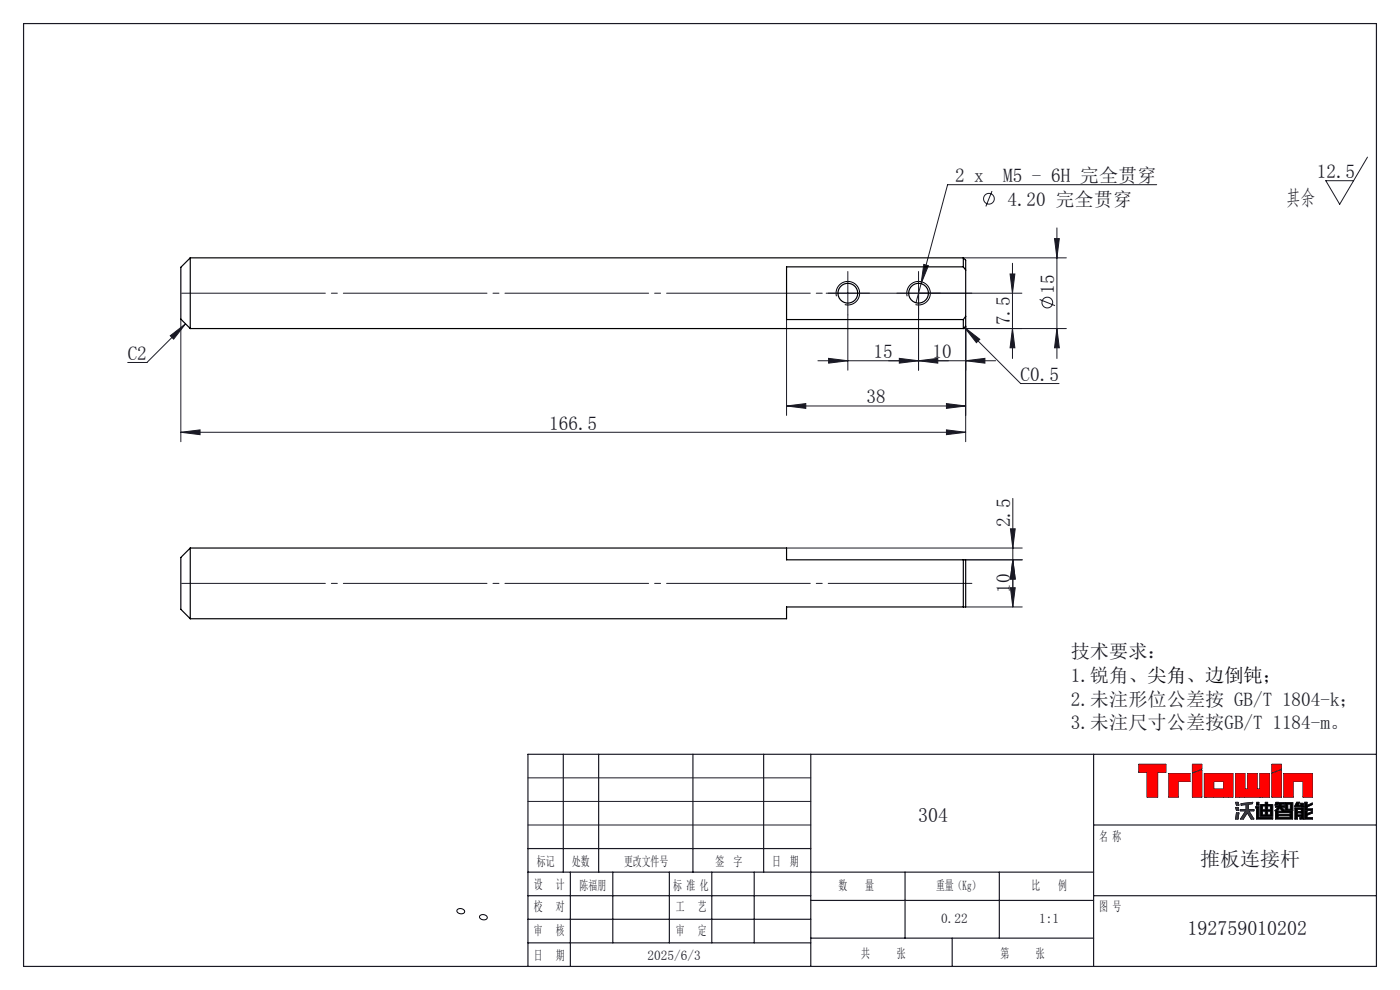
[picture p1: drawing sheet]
<svg xmlns="http://www.w3.org/2000/svg" width="297mm" height="210mm" viewBox="0 0 297 210" stroke-linecap="round" stroke-linejoin="round" font-family="sans-serif">
<path d="M241.6 162.1h5.7v1.7h-1.7v5.3h-2.2v-5.3h-1.8zM248 164.1h4.4v1.7h-2.5v3.3h-1.9zM253 164.1l1.9-.7v5.7h-1.9zM253 162.1h1.9v1l-1.9 .7zM255.5 164.1h6v5h-6zM257.5 165.8h2.1v1.6h-2.1zM262.1 164.1h2v3.3h.6v-3.3h2v3.3h.6v-3.3h2v5h-7.2zM269.8 164.1l2-.7v5.7h-2zM269.8 162.1h2v1l-2 .7zM272.3 164.1h6.1v5h-2v-3.3h-2.1v3.3h-2z" fill="none" stroke="#f00" stroke-width=".21"/>
<g fill="none" stroke="#221814" stroke-width=".21">
<path d="M262.1 170.2h.5l.2 .6h-.5zM262.1 171.3h.5l.2 .6h-.5zM262.3 172.4h.5l-.2 1.3h-.5zM263.3 170.5l2.5-.3-.2 .3-.7 .1v1.1h1.1v.3h-1.1l1.1 1.7h-.6l-.8-1.3-.8 1.3h-.6l1.1-1.7h-1.1v-.3h1.2v-1l-1.1 .1zM266.4 171.1h.7v2.3h2.9v.3h-3.4v-2.3h-.2zM266.6 170.2h.5v.6h-.5zM267.4 170.7h1v-.5h.5v.5h1.1v2.5h-2.6zM267.8 172h.6v.9h-.6zM267.8 170.9h.6v.9h-.6zM268.9 170.9h.6v.9h-.6zM268.9 172h.6v.9h-.6zM270.6 172.1h3.6v1.6h-3.6z"/>
<path d="M270.7 170.2l1.8 .1v.3h-.7v.3h.7v.3h-.6l.6 .8h-.5l-.5-.6-.5 .6h-.5l.7-.8h-.6v-.3h.7v-.3h-.2v.2h-.6zM271.1 173h2.6v.4h-2.6zM271.1 172.4h2.6v.4h-2.6zM272.6 170.3h1.6v1.7h-1.6zM273.2 170.5h.5v1.2h-.5zM274.7 171.4h1.9v2.3h-.8v-.3h.3v-.2h-.9v.5h-.5zM275.1 170.2h.6l-.3 .6h.6l-.1-.4h.5l.3 .8-2.1-.1zM275.2 172.4h.9v.5h-.9zM275.2 171.7h.9v.4h-.9zM276.8 172h.5v.6l1.1-.5v.4l-1.1 .4v.5h1.1v.3h-1.6zM276.8 170.2h.5v.7l1.1-.5v.3l-1.1 .5v.4h1.1v.3h-1.6z"/>
</g>
<g fill="none" stroke="#191924" stroke-width=".21">
<path d="M112 175h60M112 165h60M112 170h60M241.6 162.1h5.7v1.7h-1.7v5.3h-2.2v-5.3h-1.8zM248 164.1h4.4v1.7h-2.5v3.3h-1.9zM253 164.1l1.9-.7v5.7h-1.9zM253 162.1h1.9v1l-1.9 .7zM255.5 164.1h6v5h-6zM257.5 165.8h2.1v1.6h-2.1zM262.1 164.1h2v3.3h.6v-3.3h2v3.3h.6v-3.3h2v5h-7.2zM262.1 170.2h.5l.2 .6h-.5zM262.1 171.3h.5l.2 .6h-.5z"/>
<path d="M262.3 172.4h.5l-.2 1.3h-.5zM263.3 170.5l2.5-.3-.2 .3-.7 .1v1.1h1.1v.3h-1.1l1.1 1.7h-.6l-.8-1.3-.8 1.3h-.6l1.1-1.7h-1.1v-.3h1.2v-1l-1.1 .1zM266.4 171.1h.7v2.3h2.9v.3h-3.4v-2.3h-.2zM266.6 170.2h.5v.6h-.5zM267.4 170.7h1v-.5h.5v.5h1.1v2.5h-2.6zM267.8 172h.6v.9h-.6zM267.8 170.9h.6v.9h-.6zM268.9 170.9h.6v.9h-.6zM268.9 172h.6v.9h-.6zM269.8 164.1l2-.7v5.7h-2zM269.8 162.1h2v1l-2 .7zM270.6 172.1h3.6v1.6h-3.6z"/>
<path d="M270.7 170.2l1.8 .1v.3h-.7v.3h.7v.3h-.6l.6 .8h-.5l-.5-.6-.5 .6h-.5l.7-.8h-.6v-.3h.7v-.3h-.2v.2h-.6zM271.1 173h2.6v.4h-2.6zM271.1 172.4h2.6v.4h-2.6zM272.3 164.1h6.1v5h-2v-3.3h-2.1v3.3h-2zM272.6 170.3h1.6v1.7h-1.6zM273.2 170.5h.5v1.2h-.5zM274.7 171.4h1.9v2.3h-.8v-.3h.3v-.2h-.9v.5h-.5zM275.1 170.2h.6l-.3 .6h.6l-.1-.4h.5l.3 .8-2.1-.1zM275.2 172.4h.9v.5h-.9zM275.2 171.7h.9v.4h-.9zM276.8 172h.5v.6l1.1-.5v.4l-1.1 .4v.5h1.1v.3h-1.6zM276.8 170.2h.5v.7l1.1-.5v.3l-1.1 .5v.4h1.1v.3h-1.6z"/>
</g>
<g fill="none" stroke="#191924" stroke-width=".25">
<path d="M5 5h287v200h-287zM119.5 160v25M127 160v25M147 160v25M162 160v25M172 160v45M232 160v45M232 175h60M292 160h-180v45M112 180h60M112 195h60M112 185h120"/>
<path d="M112 190h60M121 185v20M130 185v15M142 185v15M151 185v15M160 185v15M172 191h60M172 199h60M192 185v14M202 199v6M212 185v14M232 190h60"/>
<path d="M112 200h60"/>
</g>
<g fill="#000">
<path d="M266.4 171.1v.3h.2v2.3h3.4v-.3h-2.9v-2.3zM266.6 170.2v.6h.5v-.6zM270.7 170.2l-.2 .6h.6v-.2h.2v.3h-.7v.3h.6l-.7 .8h.5l.5-.6 .5 .6h.5l-.6-.8h.6v-.3h-.7v-.3h.7v-.3zM276.8 170.2v1.7h1.6v-.3h-1.1v-.4l1.1-.5v-.3l-1.1 .5v-.7zM276.8 172v1.7h1.6v-.3h-1.1v-.5l1.1-.4v-.4l-1.1 .5v-.6zM275.1 170.2l-.5 .9 2.1 .1-.3-.8h-.5l.1 .4h-.6l.3-.6z" fill-rule="evenodd"/>
<path d="M267.4 170.7v2.5h2.6v-2.5h-1.1v-.5h-.5v.5zM268.9 172h.6v.9h-.6zM268.9 170.9h.6v.9h-.6zM267.8 170.9h.6v.9h-.6zM267.8 172h.6v.9h-.6zM270.6 172.1v1.6h3.6v-1.6zM271.1 172.4h2.6v.4h-2.6zM271.1 173h2.6v.4h-2.6zM272.6 170.3v1.7h1.6v-1.7zM273.2 170.5h.5v1.2h-.5zM274.7 171.4v2.3h.5v-.5h.9v.2h-.3v.3h.8v-2.3zM275.2 171.7h.9v.4h-.9zM275.2 172.4h.9v.5h-.9z" fill-rule="evenodd"/>
</g>
<path d="M241.6 162.1v1.7h1.8v5.3h2.2v-5.3h1.7v-1.7zM257.5 165.8h2.1v1.6h-2.1zM255.5 164.1v5h6v-5zM272.3 164.1v5h2v-3.3h2.1v3.3h2v-5zM262.1 164.1v5h7.2v-5h-2v3.3h-.6v-3.3h-2v3.3h-.6v-3.3zM248 164.1v5h1.9v-3.3h2.5v-1.7zM253 164.1l1.9-.7v5.7h-1.9zM253 162.1h1.9v1l-1.9 .7zM269.8 162.1h2v1l-2 .7zM269.8 164.1l2-.7v5.7h-2z" fill-rule="evenodd" fill="#f00"/>
<path d="M262.3 172.4l-.2 1.3h.5l.2-1.3zM262.1 170.2l.2 .6h.5l-.2-.6zM263.3 170.5v.3l1.1-.1v1h-1.2v.3h1.1l-1.1 1.7h.6l.8-1.3 .8 1.3h.6l-1.1-1.7h1.1v-.3h-1.1v-1.1l.7-.1 .2-.3zM262.1 171.3l.2 .6h.5l-.2-.6z" fill-rule="evenodd" fill="#373737"/>
<g fill="none" stroke="#191924" stroke-width=".21">
<path d="M245.4 39.2h-44.4l-6.7 25M290.1 33.3l-5.9 10-2.9-5h5.9M179.9 59.7v5M196 56.1l1 .3-1.6 3.8zM204.4 54.7h21.8M210.4 40.5l-1.3 3.3M214.3 58.1h1l-.5 4.1zM214.8 55.8v20.2M223.7 50.6h1l-.5 4.1zM224.2 48.3v27.7M36.1 71.2l3.3-2.5-2.6 3.2zM38.4 67.7v26"/>
<path d="M39.4 68.7l-8.2 8.2h-4.1M166.9 67.8v20.3M173.5 76.5h37.7M175.8 76l4.1 .5-4.1 .5zM177.4 62.2h5M179.9 66.8v11.7M190.8 76l4.1 .5-4.1 .5zM194.9 76.5l4-.5v1zM204.4 69.7h21.8M204.6 69.4l3.3 2.6-.8 .7zM204.6 69.4l11.9 12h8.2M204.9 76.5l4-.5v1z"/>
<path d="M204.9 69.2v24.5M214.8 69.7l.5 4.1h-1zM216.8 62.2h-21.9v16.3M220.6 63.5l3.2 1.3M224.2 69.7l.5 4.1h-1zM38.4 91.7l4-.5v1zM38.4 91.7h166.5M166.9 86.1l4-.5v1zM166.9 86.1h38M200.8 85.6l4.1 .5-4.1 .5zM200.8 91.2l4.1 .5-4.1 .5zM166.9 116.2h50"/>
<path d="M204.4 118.7h12.5M214.4 112.2h1l-.5 4zM214.9 118.7l.5 4.1h-1zM214.9 105.7v23M204.9 128.7h12M214.4 124.7h1l-.5 4z"/>
<circle cx="209.8" cy="42.2" r="1.14"/>
<circle cx="222.2" cy="64.2" r="1.14"/>
</g>
<path d="M177.4 62.8a2.5 2.5 0 0 1 2.2-3.1 2.5 2.5 0 0 1 2.8 2.7 2.5 2.5 0 0 1-3.2 2.2M192.4 62.8a2.5 2.5 0 0 1 2.2-3.1 2.5 2.5 0 0 1 2.8 2.7 2.5 2.5 0 0 1-3.2 2.2M97.1 192.9a.86 .86 0 0 1 .9-.1 .86 .86 0 0 1 .5 .8 .86 .86 0 0 1-1 .2 .86 .86 0 0 1-.5-.8zM101.9 194.2a.86 .86 0 0 1 .9-.2 .86 .86 0 0 1 .5 .9 .86 .86 0 0 1-1 .2 .86 .86 0 0 1-.5-.8z" fill="none" stroke="#000" stroke-width=".21"/>
<path d="M206.4 62.2h-168M206.4 123.7h-168" fill="none" stroke="#191924" stroke-width=".21" stroke-dasharray="30.5 1.3 1.3 1.3" stroke-dashoffset="-.2"/>
<path d="M179.9 59.7v-2.1M194.9 59.7v-2.1M177.4 62.2h-2.1M179.9 64.7v2.1M182.4 62.2h2.1M192.4 62.2h-2.1M194.9 62.2v-2.5M194.9 62.2h-2.5M194.9 62.2v2.5M194.9 62.2h2.5M194.9 64.7v2.1M197.4 62.2h2.1" fill="none" stroke="#191924" stroke-width=".21" stroke-dasharray="30.5 1.3 1.3 1.3"/>
<g fill="#191924">
<path d="M194.9 76.5l4-.5v1zM175.8 76l4.1 .5-4.1 .5z"/>
<path d="M190.8 76l4.1 .5-4.1 .5zM204.9 76.5l4-.5v1zM196 56.1l-.6 4.1 1.6-3.8zM166.9 86.1l4-.5v1zM200.8 85.6l4.1 .5-4.1 .5zM38.4 91.7l4-.5v1zM200.8 91.2l4.1 .5-4.1 .5zM36.1 71.2l3.3-2.5-2.6 3.2zM204.6 69.4l3.3 2.6-.8 .7z"/>
<path d="M214.8 69.7l.5 4.1h-1zM214.3 58.1h1l-.5 4.1zM214.9 118.7l.5 4.1h-1zM214.4 112.2h1l-.5 4z"/>
<path d="M223.7 50.6h1l-.5 4.1zM224.2 69.7l.5 4.1h-1zM214.9 118.7l.5 4.1h-1zM214.4 124.7h1l-.5 4z"/>
</g>
<g fill="none" stroke="#000" stroke-width=".25">
<path d="M40.4 54.7v15M40.4 54.7l-2 2v11l2 2M40.4 54.7h164M204.4 54.7v1.9M204.4 56.6h-37.5v11.2h37.5M204.4 54.7l.5 .5v2.1M204.4 56.6l.5 .7M204.9 57.3v9.8M40.4 69.7h164M204.4 67.8v1.9M204.9 67.1v2.1l-.5 .5M204.9 67.1l-.5 .7"/>
<path d="M40.4 116.2h126.5v2.5h38v10h-38v2.5h-126.5M40.4 116.2v15M40.4 116.2l-2 2v11l2 2M204.4 118.7v10"/>
<circle cx="179.9" cy="62.2" r="2.1"/>
<circle cx="194.9" cy="62.2" r="2.1"/>
</g>
<text font-size="4.4" fill="#191924" x="272.9" y="43.3">其余</text>
<g font-size="4.2" fill="#191924">
<text x="194.8" y="174.4">304</text>
<text x="254.6" y="183.6">推板连接杆</text>
<text x="251.9" y="198.4">192759010202</text>
</g>
<g font-size="4.1" fill="#191924">
<text x="202.6" y="38.6">2 x</text>
<text x="212.8" y="38.6">M5 - 6H 完全贯穿</text>
<text x="279.4" y="37.8">12.5</text>
<text x="213.7" y="43.6">4.20 完全贯穿</text>
<text x="223.6" y="62.3" transform="rotate(-90 223.6 62.3)">15</text>
<text x="214.2" y="69" transform="rotate(-90 214.2 69)">7.5</text>
<text x="27.1" y="76.3">C2</text>
<text x="185.3" y="76">15</text>
<text x="197.8" y="76">10</text>
<text x="216.5" y="80.8">C0.5</text>
<text x="183.8" y="85.5">38</text>
<text x="116.5" y="91.1">166.5</text>
<text x="214.3" y="111.8" transform="rotate(-90 214.3 111.8)">2.5</text>
<text x="214.3" y="125.8" transform="rotate(-90 214.3 125.8)">10</text>
<text x="227.2" y="139.7">技术要求：</text>
<text x="227.2" y="144.7">1.锐角、尖角、边倒钝；</text>
</g>
<g font-size="4.1" fill="#191f25">
<text x="227.2" y="149.7">2.未注形位公差按 GB/T 1804-k；</text>
<text x="227.2" y="154.7">3.未注尺寸公差按GB/T 1184-m。</text>
</g>
<g font-size="2.8" fill="#191924">
<text x="233.2" y="178.4">名 称</text>
<text x="113.9" y="183.6">标记</text>
<text x="121.3" y="183.6">处数</text>
<text x="132.4" y="183.6">更改文件号</text>
<text x="151.8" y="183.6">签 字</text>
<text x="163.8" y="183.6">日 期</text>
<text x="113.2" y="188.7">设</text>
<text x="117.9" y="188.7">计</text>
<text x="123" y="188.7">陈福朋</text>
<text x="142.8" y="188.7">标 准 化</text>
<text x="177.9" y="188.8">数</text>
<text x="183.6" y="188.8">量</text>
<text x="198.6" y="188.8">重量（Kg）</text>
<text x="218.8" y="188.8">比</text>
<text x="224.5" y="188.8">例</text>
<text x="113.2" y="193.3">校</text>
<text x="117.9" y="193.3">对</text>
<text x="143.4" y="193.3">工</text>
<text x="148.1" y="193.3">艺</text>
<text x="199.7" y="195.8">0.22</text>
<text x="220.5" y="195.8">1:1</text>
<text x="233.2" y="193.3">图 号</text>
<text x="113.2" y="198.4">审</text>
<text x="113.2" y="203.6">日</text>
<text x="117.9" y="198.4">核</text>
<text x="117.9" y="203.6">期</text>
<text x="137.4" y="203.6">2025/6/3</text>
<text x="143.4" y="198.4">审</text>
<text x="148.1" y="198.4">定</text>
<text x="182.7" y="203.1">共</text>
<text x="190.2" y="203.1">张</text>
<text x="212.2" y="203.1">第</text>
<text x="219.7" y="203.1">张</text>
</g>
</svg>
